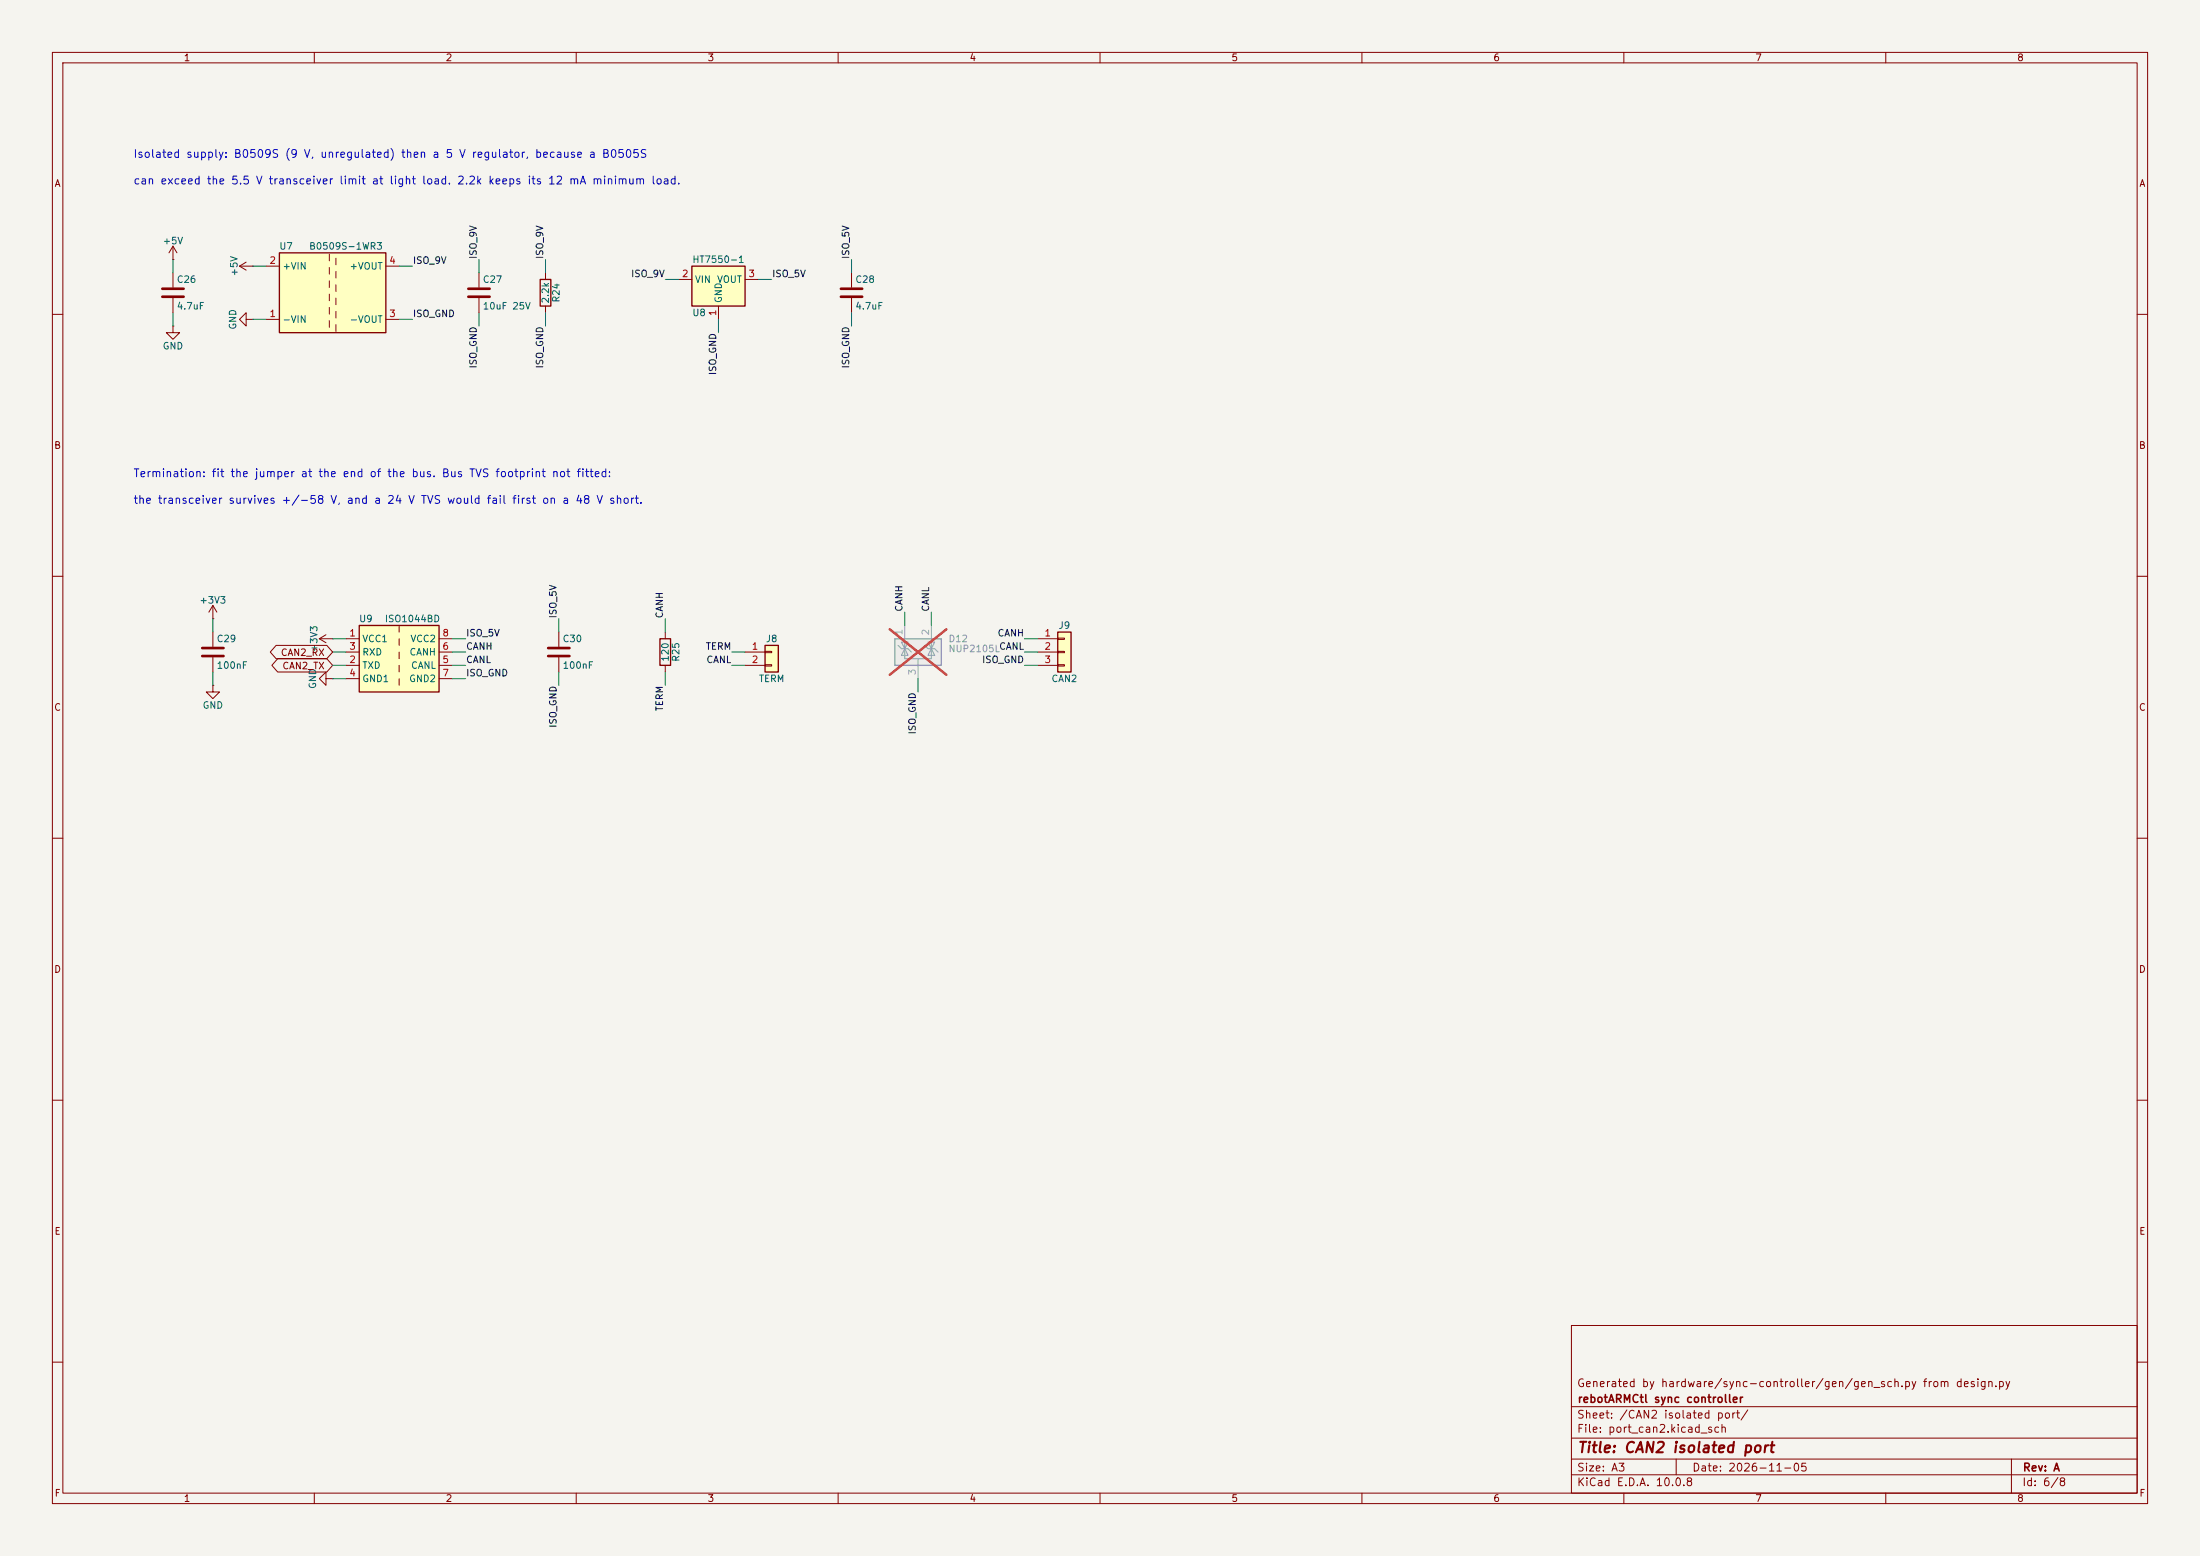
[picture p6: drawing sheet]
<svg xmlns="http://www.w3.org/2000/svg" width="420mm" height="297mm" viewBox="0 0 420 297" stroke-linecap="round" stroke-linejoin="round" font-family="sans-serif">
<path d="M0 0h420v297h-420z" fill="#f5f4ef" stroke="#f5f4ef" stroke-width=".19"/>
<g fill="none" stroke="#840000" stroke-width=".19">
<path d="M10 10h400v277h-400zM12 12h396v273h-396zM60 10v2M110 10v2M160 10v2M210 10v2M260 10v2M310 10v2M360 10v2M10 60h2M408 60h2M10 110h2"/>
<path d="M408 110h2M10 160h2M408 160h2M10 210h2M408 210h2M300 253h108v32h-108zM10 260h2M300 278.5h108M300 274.5h108M300 268.5h108M320 278.5v3M384 278.5v6.5"/>
<path d="M408 260h2M60 285v2M110 285v2M160 285v2M210 285v2M260 285v2M300 281.5h108M310 285v2M360 285v2"/>
</g>
<path d="M201.9 120.7h2.6v7.6h-2.6z" fill="#ffffc2"/>
<path d="M103.1 53.3h2.1v5.1h-2.1zM126 121.9h2v5.1h-2zM201.9 120.7h2.6v7.6h-2.6z" fill="none" stroke="#840000" stroke-width=".25"/>
<g fill="none" stroke="#840000" stroke-width=".19">
<path d="M104.1 52.1v1.2M104.1 58.4v1.3M162.6 52.1v2.8M162.6 56.9v2.8M61 121.9h2.5M61 121.9l1.2 .8M62.2 121.2l-1.2 .7M63.5 121.9h.1M106.7 120.7v2.7M106.7 125.5v2.8M127 120.7v1.2M127 127v1.3"/>
<path d="M198.1 121.9h3.8M198.1 124.5h3.8M198.1 127h3.8M201.9 121.8h1.3v.2h-1.3zM201.9 124.3h1.3v.3h-1.3zM201.9 126.9h1.3v.2h-1.3z"/>
</g>
<path d="M160.5 55.1h4.1M160.5 56.6h4.1M104.6 123.7h4.1M104.6 125.2h4.1" fill="none" stroke="#840000" stroke-width=".51"/>
<path d="M132.1 50.8h10.1v7.6h-10.1z" fill="#ffffc2"/>
<path d="M132.1 50.8h10.1v7.6h-10.1z" fill="none" stroke="#840000" stroke-width=".25"/>
<path d="M129.5 53.3h2.6M137.2 58.4v2.6M142.2 53.3h2.6" fill="none" stroke="#840000" stroke-width=".19"/>
<path d="M146 123.2h2.6v5.1h-2.6z" fill="#ffffc2"/>
<path d="M146 123.2h2.6v5.1h-2.6z" fill="none" stroke="#840000" stroke-width=".25"/>
<g fill="none" stroke="#840000" stroke-width=".19">
<path d="M91.4 52.1v2.8M91.4 56.9v2.8M40.6 118.1h.1M40.6 115.6v2.5M40.6 115.6l-.7 1.2M40.6 115.6l.8 1.2M40.6 130.8v1.3h1.3l-1.3 1.3-1.2-1.3h1.2M40.6 130.8h.1M40.6 120.7v2.7M40.6 125.5v2.8M62.2 129.5v-1.2l-1.2 1.2 1.2 1.3v-1.3h1.3M63.5 129.5h.1"/>
<path d="M142.2 124.5h3.8M142.2 127h3.8M146 124.3h1.3v.3h-1.3zM146 126.9h1.3v.2h-1.3z"/>
</g>
<path d="M89.4 55.1h4.1M89.4 56.6h4.1M38.6 123.7h4.1M38.6 125.2h4.1" fill="none" stroke="#840000" stroke-width=".51"/>
<path d="M53.3 48.3h20.4v15.2h-20.4z" fill="#ffffc2"/>
<path d="M53.3 48.3h20.4v15.2h-20.4z" fill="none" stroke="#840000" stroke-width=".25"/>
<g fill="none" stroke="#840000" stroke-width=".19">
<path d="M33 49.5h.1M33 47v2.5M33 52.1v2.8M33 56.9v2.8M33 47l-.7 1.3M33 47l.8 1.3M45.7 50.8h2.6M45.7 50.8l1.3 .8M47 50l-1.3 .8M48.3 50.8h.1M50.8 50.8h2.5M62.9 48.5v1.3"/>
<path d="M62.9 51.1v1.2M62.9 53.6v1.3M62.9 56.1v1.3M62.9 58.7v1.2M64.1 49.3v1.2M64.1 51.8v1.3M64.1 54.4v1.2M64.1 56.9v1.3M64.1 59.4v1.3M73.7 50.8h2.5M33 62.2v1.3h1.3l-1.3 1.3-1.3-1.3h1.3M33 62.2h.1"/>
<path d="M47 61v-1.3l-1.3 1.3 1.3 1.2v-1.2h1.3M48.3 61h.1M50.8 61h2.5M62.9 61.2v1.3M64.1 62v1.2M73.7 61h2.5"/>
</g>
<path d="M31 55.1h4.1M31 56.6h4.1" fill="none" stroke="#840000" stroke-width=".51"/>
<path d="M170.8 121.9h8.9v5.1h-8.9z" fill="#ebeae8"/>
<path d="M170.8 121.9h8.9v5.1h-8.9z" fill="none" stroke="#9c9b98" stroke-width=".25"/>
<path d="M172.7 119.4v4.4M177.8 119.4v4.4M171.4 123.2l.7 .6h1.3l.6 .7M172.7 123.8v1.9h5.1v-1.9M172.7 123.8l.7 1.3h-1.3zM172.7 123.2v.6l.7-1.2h-1.3l.6 1.2M175.3 125.7v3.8M176.5 123.2l.7 .6h1.2l.7 .7M177.2 122.6h1.2l-.6 1.2zM177.8 123.8l.6 1.3h-1.2z" fill="none" stroke="#9c9b98" stroke-width=".19"/>
<path d="M169.8 120.1l10.9 8.7M180.7 120.1l-10.9 8.7" fill="none" stroke="#e12e31" stroke-width=".46"/>
<path d="M68.6 119.4h15.2v12.7h-15.2z" fill="#ffffc2"/>
<path d="M68.6 119.4h15.2v12.7h-15.2z" fill="none" stroke="#840000" stroke-width=".25"/>
<g fill="none" stroke="#840000" stroke-width=".19">
<path d="M76.2 119.4v1.3M52.7 123.2h9.7l1.1 1.3-1.1 1.2h-9.7l-1.1-1.2zM53 125.7h9.4l1.1 1.3-1.1 1.3h-9.4l-1.1-1.3zM66 121.9h2.6M66 127h2.6M66 124.5h2.6M66 129.5h2.6M76.2 121.9v1.3M76.2 124.5v1.2M76.2 127v1.3M76.2 129.5v1.3M83.8 121.9h2.6"/>
<path d="M83.8 127h2.6M83.8 124.5h2.6M83.8 129.5h2.6"/>
</g>
<g fill="none" stroke="#009600" stroke-width=".19">
<path d="M33 49.5v2.6M33 59.7v2.5M48.3 50.8h2.5M76.2 50.8h2.5M91.4 49.5v2.6M91.4 59.7v2.5M104.1 49.5v2.6M104.1 59.7v2.5M127 53.3h2.5M144.8 53.3h2.5M162.6 49.5v2.6M162.6 59.7v2.5"/>
<path d="M48.3 61h2.5M76.2 61h2.5M137.2 61v2.5M40.6 118.1v2.6M106.7 118.1v2.6M127 118.1v2.6M172.7 116.8v2.6M177.8 116.8v2.6M40.6 128.3v2.5M63.5 121.9h2.5M63.5 124.5h2.5M63.5 127h2.5"/>
<path d="M63.5 129.5h2.5M86.4 121.9h2.5M86.4 124.5h2.5M86.4 127h2.5M86.4 129.5h2.5M106.7 128.3v2.5M127 128.3v2.5M139.7 124.5h2.5M139.7 127h2.5M175.3 129.5v2.6M195.6 121.9h2.5M195.6 124.5h2.5"/>
<path d="M195.6 127h2.5"/>
</g>
<text font-size="2" fill="#840000" x="301" y="277.8">Title: CAN2 isolated port</text>
<g font-size="1.5" fill="#0000c2">
<text x="25.4" y="35.6">can exceed the 5.5 V transceiver limit at light load. 2.2k keeps its 12 mA minimum load.</text>
<text x="25.4" y="30.5">Isolated supply: B0509S (9 V, unregulated) then a 5 V regulator, because a B0505S</text>
<text x="25.4" y="91.5">Termination: fit the jumper at the end of the bus. Bus TVS footprint not fitted:</text>
<text x="25.4" y="96.5">the transceiver survives +/-58 V, and a 24 V TVS would fail first on a 48 V short.</text>
</g>
<g font-size="1.5" fill="#840000">
<text x="300.9" y="265.1">Generated by hardware/sync-controller/gen/gen_sch.py from design.py</text>
<text x="301" y="268.1">rebotARMCtl sync controller</text>
<text x="300.9" y="273.8">File: port_can2.kicad_sch</text>
<text x="300.9" y="271.1">Sheet: /CAN2 isolated port/</text>
<text x="300.9" y="281.2">Size: A3</text>
<text x="322.9" y="281.2">Date: 2026-11-05</text>
<text x="386" y="281.2">Rev: A</text>
<text x="300.9" y="284">KiCad E.D.A. 10.0.8</text>
<text x="385.9" y="284">Id: 6/8</text>
</g>
<g font-size="1.3" fill="#840000">
<text x="35" y="12">1</text>
<text x="85" y="12">2</text>
<text x="135" y="12">3</text>
<text x="185" y="12">4</text>
<text x="235" y="12">5</text>
<text x="285" y="12">6</text>
<text x="335" y="12">7</text>
<text x="385" y="12">8</text>
<text x="10.3" y="36">A</text>
<text x="408.3" y="36">A</text>
<text x="10.2" y="86">B</text>
<text x="408.2" y="86">B</text>
<text x="53.5" y="125.5">CAN2_RX</text>
<text x="53.8" y="128.1">CAN2_TX</text>
<text x="10.2" y="136">C</text>
<text x="408.2" y="136">C</text>
<text x="10.2" y="186">D</text>
<text x="408.2" y="186">D</text>
<text x="10.3" y="236">E</text>
<text x="408.3" y="236">E</text>
<text x="10.3" y="286">F</text>
<text x="35" y="287">1</text>
<text x="85" y="287">2</text>
<text x="135" y="287">3</text>
<text x="185" y="287">4</text>
<text x="235" y="287">5</text>
<text x="285" y="287">6</text>
<text x="335" y="287">7</text>
<text x="385" y="287">8</text>
<text x="408.3" y="286">F</text>
</g>
<g font-size="1.3" fill="#006464">
<text x="31" y="46.9">+5V</text>
<text x="53.2" y="48">U7</text>
<text x="58.9" y="48">B0509S-1WR3</text>
<text x="45.7" y="52.9" transform="rotate(-90 45.7 52.9)">+5V</text>
<text x="53.8" y="51.8">+VIN</text>
<text x="66.6" y="51.8">+VOUT</text>
<text x="132.1" y="50.5">HT7550-1</text>
<text x="33.6" y="54.3">C26</text>
<text x="33.6" y="59.4">4.7uF</text>
<text x="92.1" y="54.3">C27</text>
<text x="92.1" y="59.4">10uF 25V</text>
<text x="105.1" y="58" transform="rotate(-90 105.1 58)">2.2k</text>
<text x="107.1" y="57.9" transform="rotate(-90 107.1 57.9)">R24</text>
<text x="132.6" y="54.3">VIN</text>
<text x="136.8" y="54.3">VOUT</text>
<text x="138.1" y="57.9" transform="rotate(-90 138.1 57.9)">GND</text>
<text x="163.2" y="54.3">C28</text>
<text x="163.2" y="59.4">4.7uF</text>
<text x="45.4" y="63" transform="rotate(-90 45.4 63)">GND</text>
<text x="53.8" y="61.9">-VIN</text>
<text x="66.6" y="61.9">-VOUT</text>
<text x="132.1" y="60.7">U8</text>
<text x="31" y="67">GND</text>
<text x="38" y="115.5">+3V3</text>
<text x="68.5" y="119.1">U9</text>
<text x="73.4" y="119.1">ISO1044BD</text>
<text x="41.3" y="122.9">C29</text>
<text x="60.9" y="124.6" transform="rotate(-90 60.9 124.6)">+3V3</text>
<text x="69.1" y="122.9">VCC1</text>
<text x="69.1" y="125.4">RXD</text>
<text x="78.1" y="125.4">CANH</text>
<text x="78.2" y="122.9">VCC2</text>
<text x="107.3" y="122.9">C30</text>
<text x="146.1" y="122.9">J8</text>
<text x="202" y="120.3">J9</text>
<text x="41.3" y="128">100nF</text>
<text x="60.7" y="131.6" transform="rotate(-90 60.7 131.6)">GND</text>
<text x="69.1" y="128">TXD</text>
<text x="69.1" y="130.5">GND1</text>
<text x="78" y="130.5">GND2</text>
<text x="78.4" y="128">CANL</text>
<text x="107.3" y="128">100nF</text>
<text x="128" y="126.4" transform="rotate(-90 128 126.4)">120</text>
<text x="130" y="126.4" transform="rotate(-90 130 126.4)">R25</text>
<text x="144.8" y="130.5">TERM</text>
<text x="200.6" y="130.5">CAN2</text>
<text x="38.6" y="135.6">GND</text>
</g>
<g font-size="1.3" fill="#a90000">
<text x="51.3" y="50.7">2</text>
<text x="74.2" y="50.7">4</text>
<text x="130.1" y="53.2">2</text>
<text x="142.8" y="53.2">3</text>
<text x="51.3" y="60.8">1</text>
<text x="74.2" y="60.8">3</text>
<text x="137" y="60.4" transform="rotate(-90 137 60.4)">1</text>
<text x="66.6" y="121.8">1</text>
<text x="66.6" y="124.3">3</text>
<text x="84.4" y="124.3">6</text>
<text x="84.4" y="121.8">8</text>
<text x="143.4" y="124.3">1</text>
<text x="199.3" y="121.8">1</text>
<text x="199.3" y="124.3">2</text>
<text x="66.6" y="126.9">2</text>
<text x="66.6" y="129.4">4</text>
<text x="84.4" y="126.9">5</text>
<text x="84.4" y="129.4">7</text>
<text x="143.4" y="126.9">2</text>
<text x="199.3" y="126.9">3</text>
</g>
<g font-size="1.3" fill="#0f0f0f">
<text x="78.7" y="50.7">ISO_9V</text>
<text x="91.3" y="49.6" transform="rotate(-90 91.3 49.6)">ISO_9V</text>
<text x="104" y="49.6" transform="rotate(-90 104 49.6)">ISO_9V</text>
<text x="120.4" y="53.2">ISO_9V</text>
<text x="147.3" y="53.2">ISO_5V</text>
<text x="162.4" y="49.6" transform="rotate(-90 162.4 49.6)">ISO_5V</text>
<text x="78.7" y="60.8">ISO_GND</text>
<text x="91.3" y="70.4" transform="rotate(-90 91.3 70.4)">ISO_GND</text>
<text x="104" y="70.4" transform="rotate(-90 104 70.4)">ISO_GND</text>
<text x="137" y="71.7" transform="rotate(-90 137 71.7)">ISO_GND</text>
<text x="162.4" y="70.4" transform="rotate(-90 162.4 70.4)">ISO_GND</text>
<text x="106.6" y="118.1" transform="rotate(-90 106.6 118.1)">ISO_5V</text>
<text x="126.9" y="118.1" transform="rotate(-90 126.9 118.1)">CANH</text>
<text x="172.6" y="116.9" transform="rotate(-90 172.6 116.9)">CANH</text>
<text x="177.7" y="116.9" transform="rotate(-90 177.7 116.9)">CANL</text>
<text x="88.9" y="124.3">CANH</text>
<text x="88.9" y="121.8">ISO_5V</text>
<text x="134.6" y="124.3">TERM</text>
<text x="190.3" y="121.8">CANH</text>
<text x="190.6" y="124.3">CANL</text>
<text x="88.9" y="126.9">CANL</text>
<text x="88.9" y="129.4">ISO_GND</text>
<text x="134.8" y="126.9">CANL</text>
<text x="187.4" y="126.9">ISO_GND</text>
<text x="126.9" y="135.9" transform="rotate(-90 126.9 135.9)">TERM</text>
<text x="106.6" y="139" transform="rotate(-90 106.6 139)">ISO_GND</text>
<text x="175.1" y="140.3" transform="rotate(-90 175.1 140.3)">ISO_GND</text>
</g>
<g font-size="1.3" fill="#a5a4a2">
<text x="172.6" y="121.4" transform="rotate(-90 172.6 121.4)">1</text>
<text x="177.7" y="121.4" transform="rotate(-90 177.7 121.4)">2</text>
<text x="175.1" y="129" transform="rotate(-90 175.1 129)">3</text>
</g>
<g font-size="1.3" fill="#939391">
<text x="181" y="122.9">D12</text>
<text x="181" y="124.8">NUP2105L</text>
</g>
</svg>
